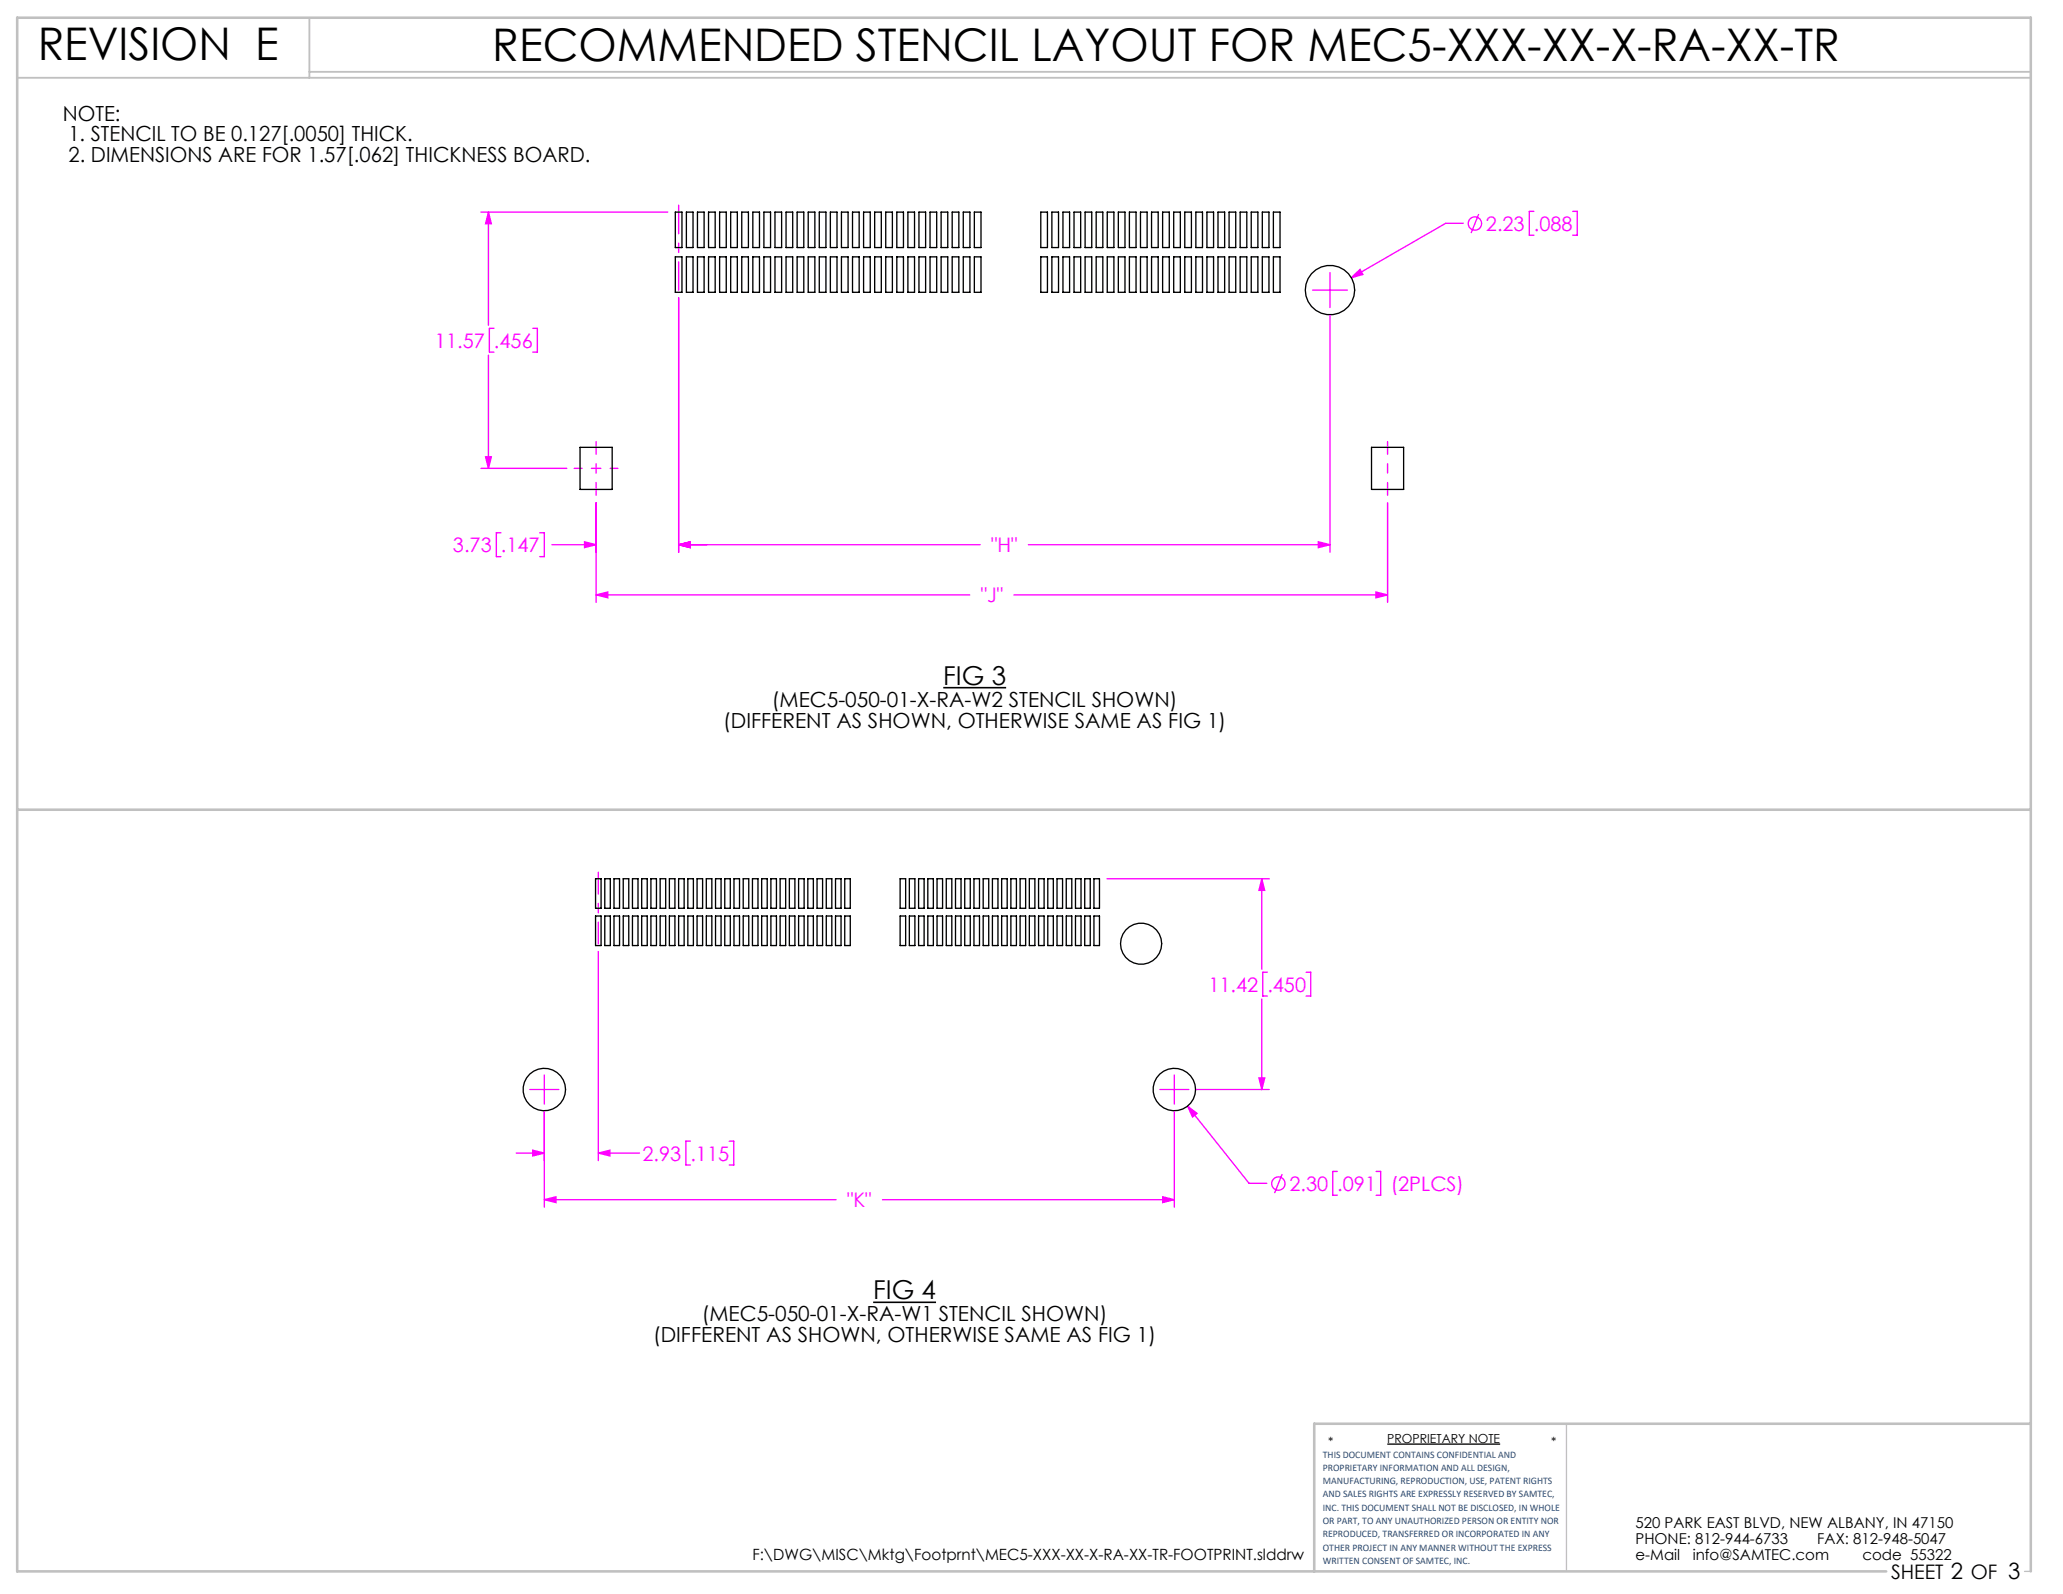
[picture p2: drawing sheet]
<svg xmlns="http://www.w3.org/2000/svg" width="279mm" height="216mm" viewBox="0 0 279 216" stroke-linecap="round" stroke-linejoin="round" font-family="sans-serif">
<path d="M187.9 195.6h15.3" fill="none" stroke="#000" stroke-width=".18"/>
<path d="M212.2 192.8v20M274.2 212.8h.8" fill="none" stroke="#c0c0c0" stroke-width=".18"/>
<path d="M2.3 10.5h272.7M41.9 2.4v8.1M41.9 9.7h233.1" fill="none" stroke="#c0c0c0" stroke-width=".25"/>
<path d="M2.3 109.7h272.7M275 192.8h-97v20M255.5 212.8h-253.2v-210.4h272.7v210.4" fill="none" stroke="#c0c0c0" stroke-width=".35"/>
<g fill="none" stroke="#f0f" stroke-width=".18">
<path d="M65.1 28.7h25.3M66.2 28.7l.3 1.6h-.7zM66.2 28.7v15.4M177.8 39.3h4.7M180.1 36.9v4.8M183 37.6l1.2-1.1 .4 .7zM198.2 30.2h-2.4l-12.8 7.4M200.3 29l-1.1 2.6M207.7 28.6h-.6v3.3h.6M213 28.6h.6v3.3h-.6M66.2 48.1v15.3M66.9 44.5h-.6v3.2h.6"/>
<path d="M72.2 44.5h.6v3.2h-.6M91.9 40.3v34.5M180.1 42.7v32.1M65.1 63.4h11.7M65.8 61.9h.7l-.3 1.5zM67.8 72.2h-.6v3.2h.6M73.1 72.2h.6v3.2h-.6M74.7 73.8h6M79.2 73.4l1.5 .4-1.5 .4zM80.7 68.1v13.5M91.9 73.8l1.6-.4v.8zM91.9 73.8h40.9"/>
<path d="M139.3 73.8h40.8M178.5 73.4l1.6 .4-1.6 .4zM187.9 68.1v13.5M80.7 80.6l1.6-.4v.8zM80.7 80.6h50.6M137.3 80.6h50.6M186.3 80.2l1.6 .4-1.6 .4zM149.9 119h22M170.9 119l.4 1.6h-.8zM170.9 119v12.3M81 128.9v28.3M170.9 135.3v12.3"/>
<path d="M171.6 131.7h-.6v3.2h.6M176.9 131.7h.6v3.2h-.6M69.9 156.2h3.8M71.8 147.6h3.9M72.1 155.8l1.6 .4-1.6 .4zM73.7 145.6v3.9M73.7 150.6v12.9M81 156.2l1.6-.4v.8zM81 156.2h5.6M93.5 154.6h-.6v3.2h.6M98.8 154.6h.6v3.2h-.6M157.1 147.6h3.9"/>
<path d="M159 145.6v3.9M159 150.6v12.9M160.8 149.8l1.3 1-.6 .5zM160.8 149.8l8.4 10.5h2.4M162 147.6h9.9M170.5 146h.8l-.4 1.6zM173.7 159l-1.1 2.6M181.1 158.7h-.6v3.2h.6M186.4 158.7h.6v3.2h-.6M73.7 162.5l1.6-.4v.8zM73.7 162.5h39.5M119.5 162.5h39.5"/>
<path d="M157.5 162.1l1.5 .4-1.5 .4z"/>
<circle cx="199.8" cy="30.3" r=".9"/>
<circle cx="173.1" cy="160.3" r=".9"/>
</g>
<path d="M127.8 93.1h8.5M118.3 176.4h8.5" fill="none" stroke="#000" stroke-width=".21"/>
<path d="M80.7 67.1v-7.3M187.9 67.1v-7.3" fill="none" stroke="#f0f" stroke-width=".18" stroke-dasharray="15.2 1.3 1.3 1.3" stroke-dashoffset="13.5"/>
<path d="M77.8 63.4h5.9" fill="none" stroke="#f0f" stroke-width=".18" stroke-dasharray="15.2 1.3 1.3 1.3" stroke-dashoffset="14.2"/>
<path d="M91.9 39.3v-11.5" fill="none" stroke="#f0f" stroke-width=".18" stroke-dasharray="15.2 1.3 1.3 1.3" stroke-dashoffset="11.4"/>
<path d="M81 127.9v-9.8" fill="none" stroke="#f0f" stroke-width=".18" stroke-dasharray="15.2 1.3 1.3 1.3" stroke-dashoffset="12.3"/>
<path d="M80.7 80.6l1.6-.4v.8zM186.3 80.2l1.6 .4-1.6 .4zM65.8 61.9h.7l-.3 1.5zM66.2 28.7l.3 1.6h-.7zM91.9 73.8l1.6-.4v.8zM79.2 73.4l1.5 .4-1.5 .4zM91.9 73.8l1.6-.4v.8zM178.5 73.4l1.6 .4-1.6 .4zM183 37.6l1.6-.4-.4-.7zM160.8 149.8l.7 1.5 .6-.5zM73.7 162.5l1.6-.4v.8zM157.5 162.1l1.5 .4-1.5 .4zM81 156.2l1.6-.4v.8zM72.1 155.8l1.6 .4-1.6 .4zM170.5 146h.8l-.4 1.6zM170.9 119l.4 1.6h-.8z" fill="#f0f"/>
<g fill="none" stroke="#000" stroke-width=".18">
<path d="M91.5 28.7h.9v4.8h-.9zM91.5 34.8h.9v4.8h-.9zM93 28.7h.9v4.8h-.9zM93 34.8h.9v4.8h-.9zM94.5 28.7h.9v4.8h-.9zM94.5 34.8h.9v4.8h-.9zM96 28.7h.9v4.8h-.9zM96 34.8h.9v4.8h-.9zM97.5 28.7h.9v4.8h-.9zM97.5 34.8h.9v4.8h-.9zM99 28.7h.9v4.8h-.9zM99 34.8h.9v4.8h-.9z"/>
<path d="M100.5 28.7h.9v4.8h-.9zM100.5 34.8h.9v4.8h-.9zM102 28.7h.9v4.8h-.9zM102 34.8h.9v4.8h-.9zM103.5 28.7h.9v4.8h-.9zM103.5 34.8h.9v4.8h-.9zM105 28.7h.9v4.8h-.9zM105 34.8h.9v4.8h-.9zM106.5 28.7h.9v4.8h-.9zM106.5 34.8h.9v4.8h-.9zM108 28.7h.9v4.8h-.9zM108 34.8h.9v4.8h-.9z"/>
<path d="M109.5 28.7h.9v4.8h-.9zM109.5 34.8h.9v4.8h-.9zM111 28.7h.9v4.8h-.9zM111 34.8h.9v4.8h-.9zM112.5 28.7h.9v4.8h-.9zM112.5 34.8h.9v4.8h-.9zM114 28.7h.9v4.8h-.9zM114 34.8h.9v4.8h-.9zM115.5 28.7h.9v4.8h-.9zM115.5 34.8h.9v4.8h-.9zM117 28.7h.9v4.8h-.9zM117 34.8h.9v4.8h-.9z"/>
<path d="M118.5 28.7h.9v4.8h-.9zM118.5 34.8h.9v4.8h-.9zM120 28.7h.9v4.8h-.9zM120 34.8h.9v4.8h-.9zM121.5 28.7h.9v4.8h-.9zM121.5 34.8h.9v4.8h-.9zM123 28.7h.9v4.8h-.9zM123 34.8h.9v4.8h-.9zM124.5 28.7h.9v4.8h-.9zM124.5 34.8h.9v4.8h-.9zM126 28.7h.9v4.8h-.9zM126 34.8h.9v4.8h-.9z"/>
<path d="M127.5 28.7h.9v4.8h-.9zM127.5 34.8h.9v4.8h-.9zM129 28.7h.9v4.8h-.9zM129 34.8h.9v4.8h-.9zM130.5 28.7h.9v4.8h-.9zM130.5 34.8h.9v4.8h-.9zM132 28.7h.9v4.8h-.9zM132 34.8h.9v4.8h-.9zM141 28.7h.9v4.8h-.9zM141 34.8h.9v4.8h-.9zM142.5 28.7h.9v4.8h-.9zM142.5 34.8h.9v4.8h-.9z"/>
<path d="M144 28.7h.9v4.8h-.9zM144 34.8h.9v4.8h-.9zM145.5 28.7h.9v4.8h-.9zM145.5 34.8h.9v4.8h-.9zM147 28.7h.9v4.8h-.9zM147 34.8h.9v4.8h-.9zM148.5 28.7h.9v4.8h-.9zM148.5 34.8h.9v4.8h-.9zM150 28.7h.9v4.8h-.9zM150 34.8h.9v4.8h-.9zM151.5 28.7h.9v4.8h-.9zM151.5 34.8h.9v4.8h-.9z"/>
<path d="M153 28.7h.9v4.8h-.9zM153 34.8h.9v4.8h-.9zM154.5 28.7h.9v4.8h-.9zM154.5 34.8h.9v4.8h-.9zM156 28.7h.9v4.8h-.9zM156 34.8h.9v4.8h-.9zM157.5 28.7h.9v4.8h-.9zM157.5 34.8h.9v4.8h-.9zM159 28.7h.9v4.8h-.9zM159 34.8h.9v4.8h-.9zM160.5 28.7h.9v4.8h-.9zM160.5 34.8h.9v4.8h-.9z"/>
<path d="M162 28.7h.9v4.8h-.9zM162 34.8h.9v4.8h-.9zM163.5 28.7h.9v4.8h-.9zM163.5 34.8h.9v4.8h-.9zM165 28.7h.9v4.8h-.9zM165 34.8h.9v4.8h-.9zM166.5 28.7h.9v4.8h-.9zM166.5 34.8h.9v4.8h-.9zM168 28.7h.9v4.8h-.9zM168 34.8h.9v4.8h-.9zM169.5 28.7h.9v4.8h-.9zM169.5 34.8h.9v4.8h-.9z"/>
<path d="M171 28.7h.9v4.8h-.9zM171 34.8h.9v4.8h-.9zM172.5 28.7h.9v4.8h-.9zM172.5 34.8h.9v4.8h-.9zM78.6 60.6h4.3v5.7h-4.3zM185.7 60.6h4.4v5.7h-4.4zM80.7 119h.7v4h-.7zM81.9 119h.8v4h-.8zM83.2 119h.7v4h-.7zM84.4 119h.8v4h-.8zM85.7 119h.7v4h-.7zM86.9 119h.8v4h-.8z"/>
<path d="M88.2 119h.7v4h-.7zM89.4 119h.8v4h-.8zM90.7 119h.7v4h-.7zM91.9 119h.8v4h-.8zM93.2 119h.7v4h-.7zM94.4 119h.8v4h-.8zM95.7 119h.7v4h-.7zM96.9 119h.8v4h-.8zM98.2 119h.7v4h-.7zM99.4 119h.8v4h-.8zM100.7 119h.7v4h-.7zM101.9 119h.8v4h-.8z"/>
<path d="M103.2 119h.7v4h-.7zM104.4 119h.8v4h-.8zM105.7 119h.7v4h-.7zM106.9 119h.8v4h-.8zM108.2 119h.7v4h-.7zM109.4 119h.8v4h-.8zM110.7 119h.7v4h-.7zM111.9 119h.8v4h-.8zM113.2 119h.7v4h-.7zM114.4 119h.8v4h-.8zM121.9 119h.8v4h-.8zM123.2 119h.7v4h-.7z"/>
<path d="M124.4 119h.8v4h-.8zM125.7 119h.7v4h-.7zM126.9 119h.8v4h-.8zM128.2 119h.7v4h-.7zM129.4 119h.8v4h-.8zM130.7 119h.7v4h-.7zM131.9 119h.8v4h-.8zM133.2 119h.7v4h-.7zM134.4 119h.8v4h-.8zM135.7 119h.7v4h-.7zM136.9 119h.8v4h-.8zM138.2 119h.7v4h-.7z"/>
<path d="M139.4 119h.8v4h-.8zM140.7 119h.7v4h-.7zM141.9 119h.8v4h-.8zM143.2 119h.7v4h-.7zM144.4 119h.8v4h-.8zM145.7 119h.7v4h-.7zM146.9 119h.8v4h-.8zM148.2 119h.7v4h-.7zM80.7 124.1h.7v4h-.7zM81.9 124.1h.8v4h-.8zM83.2 124.1h.7v4h-.7zM84.4 124.1h.8v4h-.8z"/>
<path d="M85.7 124.1h.7v4h-.7zM86.9 124.1h.8v4h-.8zM88.2 124.1h.7v4h-.7zM89.4 124.1h.8v4h-.8zM90.7 124.1h.7v4h-.7zM91.9 124.1h.8v4h-.8zM93.2 124.1h.7v4h-.7zM94.4 124.1h.8v4h-.8zM95.7 124.1h.7v4h-.7zM96.9 124.1h.8v4h-.8zM98.2 124.1h.7v4h-.7zM99.4 124.1h.8v4h-.8z"/>
<path d="M100.7 124.1h.7v4h-.7zM101.9 124.1h.8v4h-.8zM103.2 124.1h.7v4h-.7zM104.4 124.1h.8v4h-.8zM105.7 124.1h.7v4h-.7zM106.9 124.1h.8v4h-.8zM108.2 124.1h.7v4h-.7zM109.4 124.1h.8v4h-.8zM110.7 124.1h.7v4h-.7zM111.9 124.1h.8v4h-.8zM113.2 124.1h.7v4h-.7zM114.4 124.1h.8v4h-.8z"/>
<path d="M121.9 124.1h.8v4h-.8zM123.2 124.1h.7v4h-.7zM124.4 124.1h.8v4h-.8zM125.7 124.1h.7v4h-.7zM126.9 124.1h.8v4h-.8zM128.2 124.1h.7v4h-.7zM129.4 124.1h.8v4h-.8zM130.7 124.1h.7v4h-.7zM131.9 124.1h.8v4h-.8zM133.2 124.1h.7v4h-.7zM134.4 124.1h.8v4h-.8zM135.7 124.1h.7v4h-.7z"/>
<path d="M136.9 124.1h.8v4h-.8zM138.2 124.1h.7v4h-.7zM139.4 124.1h.8v4h-.8zM140.7 124.1h.7v4h-.7zM141.9 124.1h.8v4h-.8zM143.2 124.1h.7v4h-.7zM144.4 124.1h.8v4h-.8zM145.7 124.1h.7v4h-.7zM146.9 124.1h.8v4h-.8zM148.2 124.1h.7v4h-.7z"/>
<circle cx="180.1" cy="39.3" r="3.3"/>
<circle cx="154.5" cy="127.8" r="2.79"/>
<circle cx="73.7" cy="147.6" r="2.88"/>
<circle cx="159" cy="147.6" r="2.88"/>
</g>
<g font-size="6.1">
<text x="5.1" y="8.2">REVISION E</text>
<text x="66.7" y="8.3">RECOMMENDED STENCIL LAYOUT FOR MEC5-XXX-XX-X-RA-XX-TR</text>
</g>
<g font-size="3.5">
<text x="127.8" y="92.8">FIG 3</text>
<text x="118.3" y="176">FIG 4</text>
</g>
<g font-size="2.8">
<text x="8.5" y="16.3">NOTE:</text>
<text x="9.3" y="19.1">1. STENCIL TO BE 0.127[.0050] THICK.</text>
<text x="9.3" y="22">2. DIMENSIONS ARE FOR 1.57[.062] THICKNESS BOARD.</text>
<text x="104.5" y="95.7">(MEC5-050-01-X-RA-W2 STENCIL SHOWN)</text>
<text x="97.9" y="98.6">(DIFFERENT AS SHOWN, OTHERWISE SAME AS FIG 1)</text>
<text x="95" y="179">(MEC5-050-01-X-RA-W1 STENCIL SHOWN)</text>
<text x="88.4" y="181.8">(DIFFERENT AS SHOWN, OTHERWISE SAME AS FIG 1)</text>
</g>
<g font-size="2.7" fill="#f0f">
<text x="201.2" y="31.3">2.23</text>
<text x="207.7" y="31.3">.088</text>
<text x="58.9" y="47.1">11.57</text>
<text x="66.9" y="47.1">.456</text>
<text x="61.3" y="74.8">3.73</text>
<text x="67.8" y="74.8">.147</text>
<text x="134.3" y="74.8">&quot;H&quot;</text>
<text x="132.8" y="81.6">&quot;J&quot;</text>
<text x="163.6" y="134.3">11.42</text>
<text x="171.6" y="134.3">.450</text>
<text x="87" y="157.2">2.93</text>
<text x="93.5" y="157.2">.115</text>
<text x="174.6" y="161.3">2.30</text>
<text x="181.1" y="161.3">.091</text>
<text x="188.4" y="161.3">(2PLCS)</text>
<text x="114.7" y="163.5">&quot;K&quot;</text>
</g>
<text font-size="2.7" x="256.1" y="213.9">SHEET 2 OF 3</text>
<text font-size="2.1" x="101.9" y="211.3">F:\DWG\MISC\Mktg\Footprnt\MEC5-XXX-XX-X-RA-XX-TR-FOOTPRINT.slddrw</text>
<g font-size="2">
<text x="221.5" y="207">520 PARK EAST BLVD, NEW ALBANY, IN 47150</text>
<text x="221.5" y="209.2">PHONE: 812-944-6733</text>
<text x="246.1" y="209.2">FAX: 812-948-5047</text>
<text x="221.5" y="211.3">e-Mail</text>
<text x="229.3" y="211.3">info@SAMTEC.com</text>
<text x="252.2" y="211.3">code 55322</text>
</g>
<g font-size="1.7">
<text x="179.9" y="195.8">*</text>
<text x="187.9" y="195.4">PROPRIETARY NOTE</text>
<text x="210.1" y="195.8">*</text>
</g>
<g font-size="1.4" fill="#1f497d">
<text x="179.2" y="197.4">THIS DOCUMENT CONTAINS CONFIDENTIAL AND</text>
<text x="179.2" y="199.2">PROPRIETARY INFORMATION AND ALL DESIGN,</text>
<text x="179.2" y="201">MANUFACTURING, REPRODUCTION, USE, PATENT RIGHTS</text>
<text x="179.2" y="202.8">AND SALES RIGHTS ARE EXPRESSLY RESERVED BY SAMTEC,</text>
<text x="179.2" y="204.6">INC. THIS DOCUMENT SHALL NOT BE DISCLOSED, IN WHOLE</text>
<text x="179.2" y="206.4">OR PART, TO ANY UNAUTHORIZED PERSON OR ENTITY NOR</text>
<text x="179.2" y="208.2">REPRODUCED, TRANSFERRED OR INCORPORATED IN ANY</text>
<text x="179.2" y="210">OTHER PROJECT IN ANY MANNER WITHOUT THE EXPRESS</text>
<text x="179.2" y="211.8">WRITTEN CONSENT OF SAMTEC, INC.</text>
</g>
</svg>
